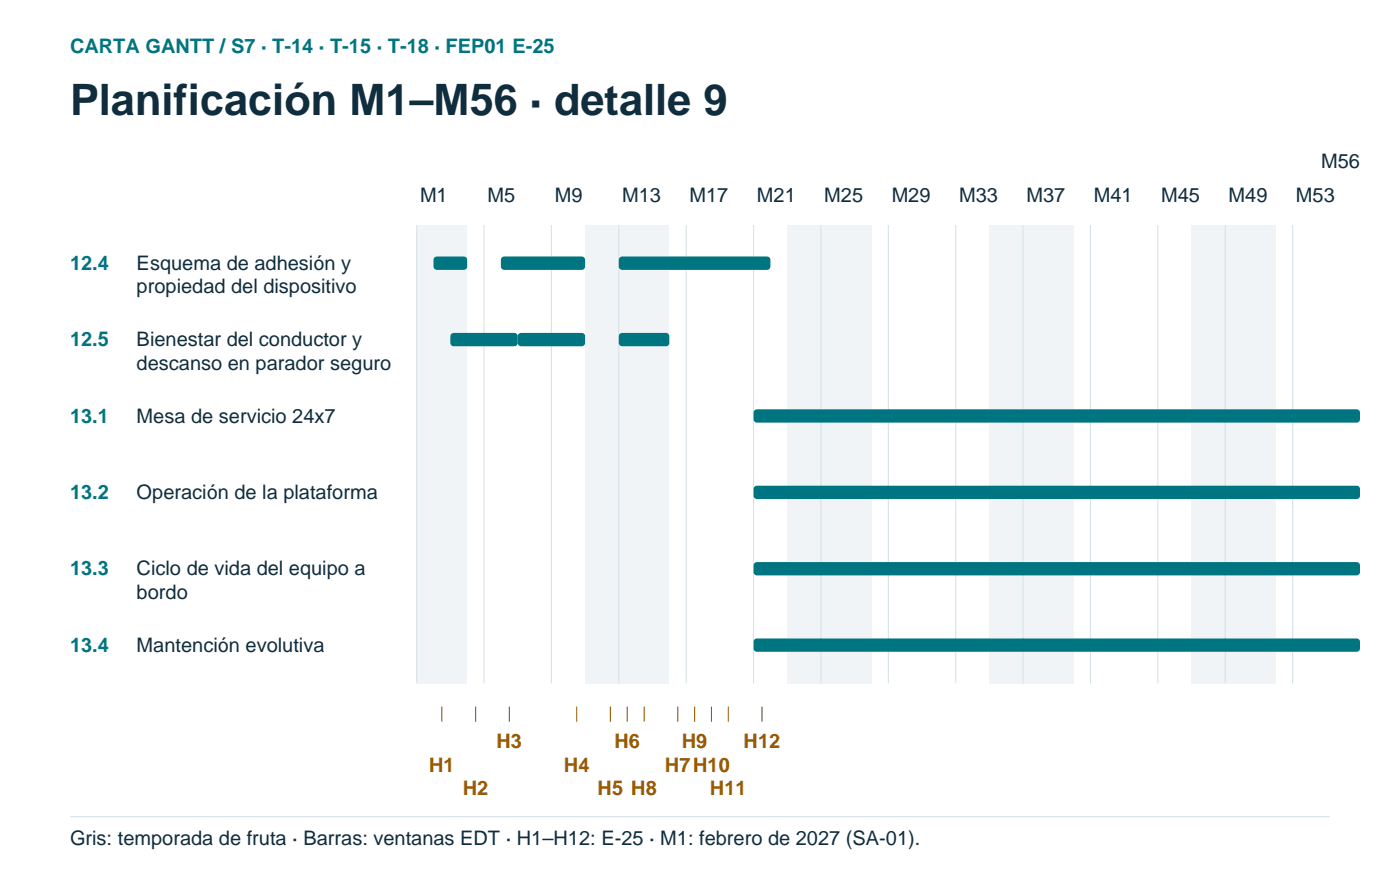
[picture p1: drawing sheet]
<svg xmlns="http://www.w3.org/2000/svg" width="296mm" height="185mm" viewBox="0 0 296 185" stroke-linecap="round" stroke-linejoin="round" font-family="sans-serif">
<g fill="#f0f4f6">
<path d="M88.2 47.6h3.6v97h-3.6z" fill-rule="evenodd"/>
<path d="M91.8 47.6h3.5v97h-3.5z" fill-rule="evenodd"/>
<path d="M95.3 47.6h3.6v97h-3.6z" fill-rule="evenodd"/>
<path d="M123.9 47.6h3.5v97h-3.5z" fill-rule="evenodd"/>
<path d="M127.4 47.6h3.6v97h-3.6z" fill-rule="evenodd"/>
<path d="M131 47.6h3.5v97h-3.5z" fill-rule="evenodd"/>
<path d="M134.5 47.6h3.6v97h-3.6z" fill-rule="evenodd"/>
<path d="M138.1 47.6h3.6v97h-3.6z" fill-rule="evenodd"/>
<path d="M166.6 47.6h3.6v97h-3.6z" fill-rule="evenodd"/>
<path d="M170.2 47.6h3.6v97h-3.6z" fill-rule="evenodd"/>
<path d="M173.8 47.6h3.5v97h-3.5z" fill-rule="evenodd"/>
<path d="M177.3 47.6h3.6v97h-3.6z" fill-rule="evenodd"/>
<path d="M180.9 47.6h3.6v97h-3.6z" fill-rule="evenodd"/>
<path d="M209.4 47.6h3.6v97h-3.6z" fill-rule="evenodd"/>
<path d="M213 47.6h3.6v97h-3.6z" fill-rule="evenodd"/>
<path d="M216.6 47.6h3.5v97h-3.5z" fill-rule="evenodd"/>
<path d="M220.1 47.6h3.6v97h-3.6z" fill-rule="evenodd"/>
<path d="M223.7 47.6h3.6v97h-3.6z" fill-rule="evenodd"/>
<path d="M252.2 47.6h3.6v97h-3.6z" fill-rule="evenodd"/>
<path d="M255.8 47.6h3.5v97h-3.5z" fill-rule="evenodd"/>
<path d="M259.3 47.6h3.6v97h-3.6z" fill-rule="evenodd"/>
<path d="M262.9 47.6h3.6v97h-3.6z" fill-rule="evenodd"/>
<path d="M266.5 47.6h3.5v97h-3.5z" fill-rule="evenodd"/>
</g>
<g fill="none" stroke="#d7e2e7" stroke-width=".23">
<path d="M88.2 47.6v97M102.5 47.6v97M116.7 47.6v97M131 47.6v97M145.2 47.6v97M159.5 47.6v97M173.8 47.6v97M188 47.6v97M202.3 47.6v97M216.6 47.6v97M230.8 47.6v97M245.1 47.6v97"/>
<path d="M259.3 47.6v97M273.6 47.6v97"/>
</g>
<g fill="#007582">
<path d="M92 54.5l.5-.2h5.7a.71 .71 0 0 1 .7 .7v1.4a.71 .71 0 0 1-.7 .7h-5.7a.71 .71 0 0 1-.7-.7v-1.4z" fill-rule="evenodd"/>
<path d="M106.2 54.5l.5-.2h16.4a.71 .71 0 0 1 .8 .7v1.4a.71 .71 0 0 1-.8 .7h-16.4a.71 .71 0 0 1-.7-.7v-1.4z" fill-rule="evenodd"/>
<path d="M131.2 54.5l.5-.2h30.7a.71 .71 0 0 1 .7 .7v1.4a.71 .71 0 0 1-.7 .7h-30.7a.71 .71 0 0 1-.7-.7v-1.4z" fill-rule="evenodd"/>
<path d="M95.5 70.7l.5-.2h12.9a.71 .71 0 0 1 .7 .7v1.4a.71 .71 0 0 1-.7 .7h-12.9a.71 .71 0 0 1-.7-.7v-1.4z" fill-rule="evenodd"/>
<path d="M109.8 70.7l.5-.2h12.8a.71 .71 0 0 1 .8 .7v1.4a.71 .71 0 0 1-.8 .7h-12.8a.71 .71 0 0 1-.7-.7v-1.4z" fill-rule="evenodd"/>
<path d="M131.2 70.7l.5-.2h9.3a.71 .71 0 0 1 .7 .7v1.4a.71 .71 0 0 1-.7 .7h-9.3a.71 .71 0 0 1-.7-.7v-1.4z" fill-rule="evenodd"/>
<path d="M159.7 86.8l.5-.2h127a.71 .71 0 0 1 .7 .7v1.5a.71 .71 0 0 1-.7 .7h-127a.71 .71 0 0 1-.7-.7v-1.5z" fill-rule="evenodd"/>
<path d="M159.7 103l.5-.2h127a.71 .71 0 0 1 .7 .7v1.4a.71 .71 0 0 1-.7 .7h-127a.71 .71 0 0 1-.7-.7v-1.4z" fill-rule="evenodd"/>
<path d="M159.7 119.2l.5-.2h127a.71 .71 0 0 1 .7 .7v1.4a.71 .71 0 0 1-.7 .7h-127a.71 .71 0 0 1-.7-.7v-1.4z" fill-rule="evenodd"/>
<path d="M159.7 135.3l.5-.2h127a.71 .71 0 0 1 .7 .7v1.5a.71 .71 0 0 1-.7 .7h-127a.71 .71 0 0 1-.7-.7v-1.5z" fill-rule="evenodd"/>
</g>
<path d="M93.5 149.6v3.2M100.7 149.6v3.2M107.8 149.6v3.2M122.1 149.6v3.2M129.2 149.6v3.2M132.8 149.6v3.2M136.3 149.6v3.2M143.5 149.6v3.2M147 149.6v3.2M150.6 149.6v3.2M154.2 149.6v3.2M161.3 149.6v3.2" fill="none" stroke="#9b5a00" stroke-width=".23"/>
<path d="M14.8 172.9h266.7" fill="none" stroke="#d7e2e7" stroke-width=".23"/>
<text font-size="9.2" fill="#102d3e" x="14.8" y="24.3">Planificación M1–M56 · detalle 9</text>
<g font-size="4.2" fill="#007582">
<text x="14.8" y="11.3">CARTA GANTT / S7 · T-14 · T-15 · T-18 · FEP01 E-25</text>
<text x="14.8" y="57.1">12.4</text>
<text x="14.8" y="73.3">12.5</text>
<text x="14.8" y="89.5">13.1</text>
<text x="14.8" y="105.6">13.2</text>
<text x="14.8" y="121.8">13.3</text>
<text x="14.8" y="138">13.4</text>
</g>
<g font-size="4.2" fill="#102d3e">
<text x="279.6" y="35.6">M56</text>
<text x="88.9" y="42.7">M1</text>
<text x="103.2" y="42.7">M5</text>
<text x="117.4" y="42.7">M9</text>
<text x="131.7" y="42.7">M13</text>
<text x="145.9" y="42.7">M17</text>
<text x="160.2" y="42.7">M21</text>
<text x="174.5" y="42.7">M25</text>
<text x="188.7" y="42.7">M29</text>
<text x="203" y="42.7">M33</text>
<text x="217.3" y="42.7">M37</text>
<text x="231.5" y="42.7">M41</text>
<text x="245.8" y="42.7">M45</text>
<text x="260" y="42.7">M49</text>
<text x="274.3" y="42.7">M53</text>
<text x="28.9" y="57.1">Esquema de adhesión y</text>
<text x="28.9" y="62.1">propiedad del dispositivo</text>
<text x="28.9" y="73.3">Bienestar del conductor y</text>
<text x="28.9" y="78.2">descanso en parador seguro</text>
<text x="28.9" y="89.5">Mesa de servicio 24x7</text>
<text x="28.9" y="105.6">Operación de la plataforma</text>
<text x="28.9" y="121.8">Ciclo de vida del equipo a</text>
<text x="28.9" y="126.7">bordo</text>
<text x="28.9" y="138">Mantención evolutiva</text>
<text x="14.8" y="178.9">Gris: temporada de fruta · Barras: ventanas EDT · H1–H12: E-25 · M1: febrero de 2027 (SA-01).</text>
</g>
<g font-size="4.2" fill="#9b5a00">
<text x="105.1" y="158.4">H3</text>
<text x="130.1" y="158.4">H6</text>
<text x="144.3" y="158.4">H9</text>
<text x="157.4" y="158.4">H12</text>
<text x="90.8" y="163.3">H1</text>
<text x="119.4" y="163.3">H4</text>
<text x="140.8" y="163.3">H7H10</text>
<text x="98" y="168.3">H2</text>
<text x="126.5" y="168.3">H5 H8</text>
<text x="150.3" y="168.3">H11</text>
</g>
</svg>
